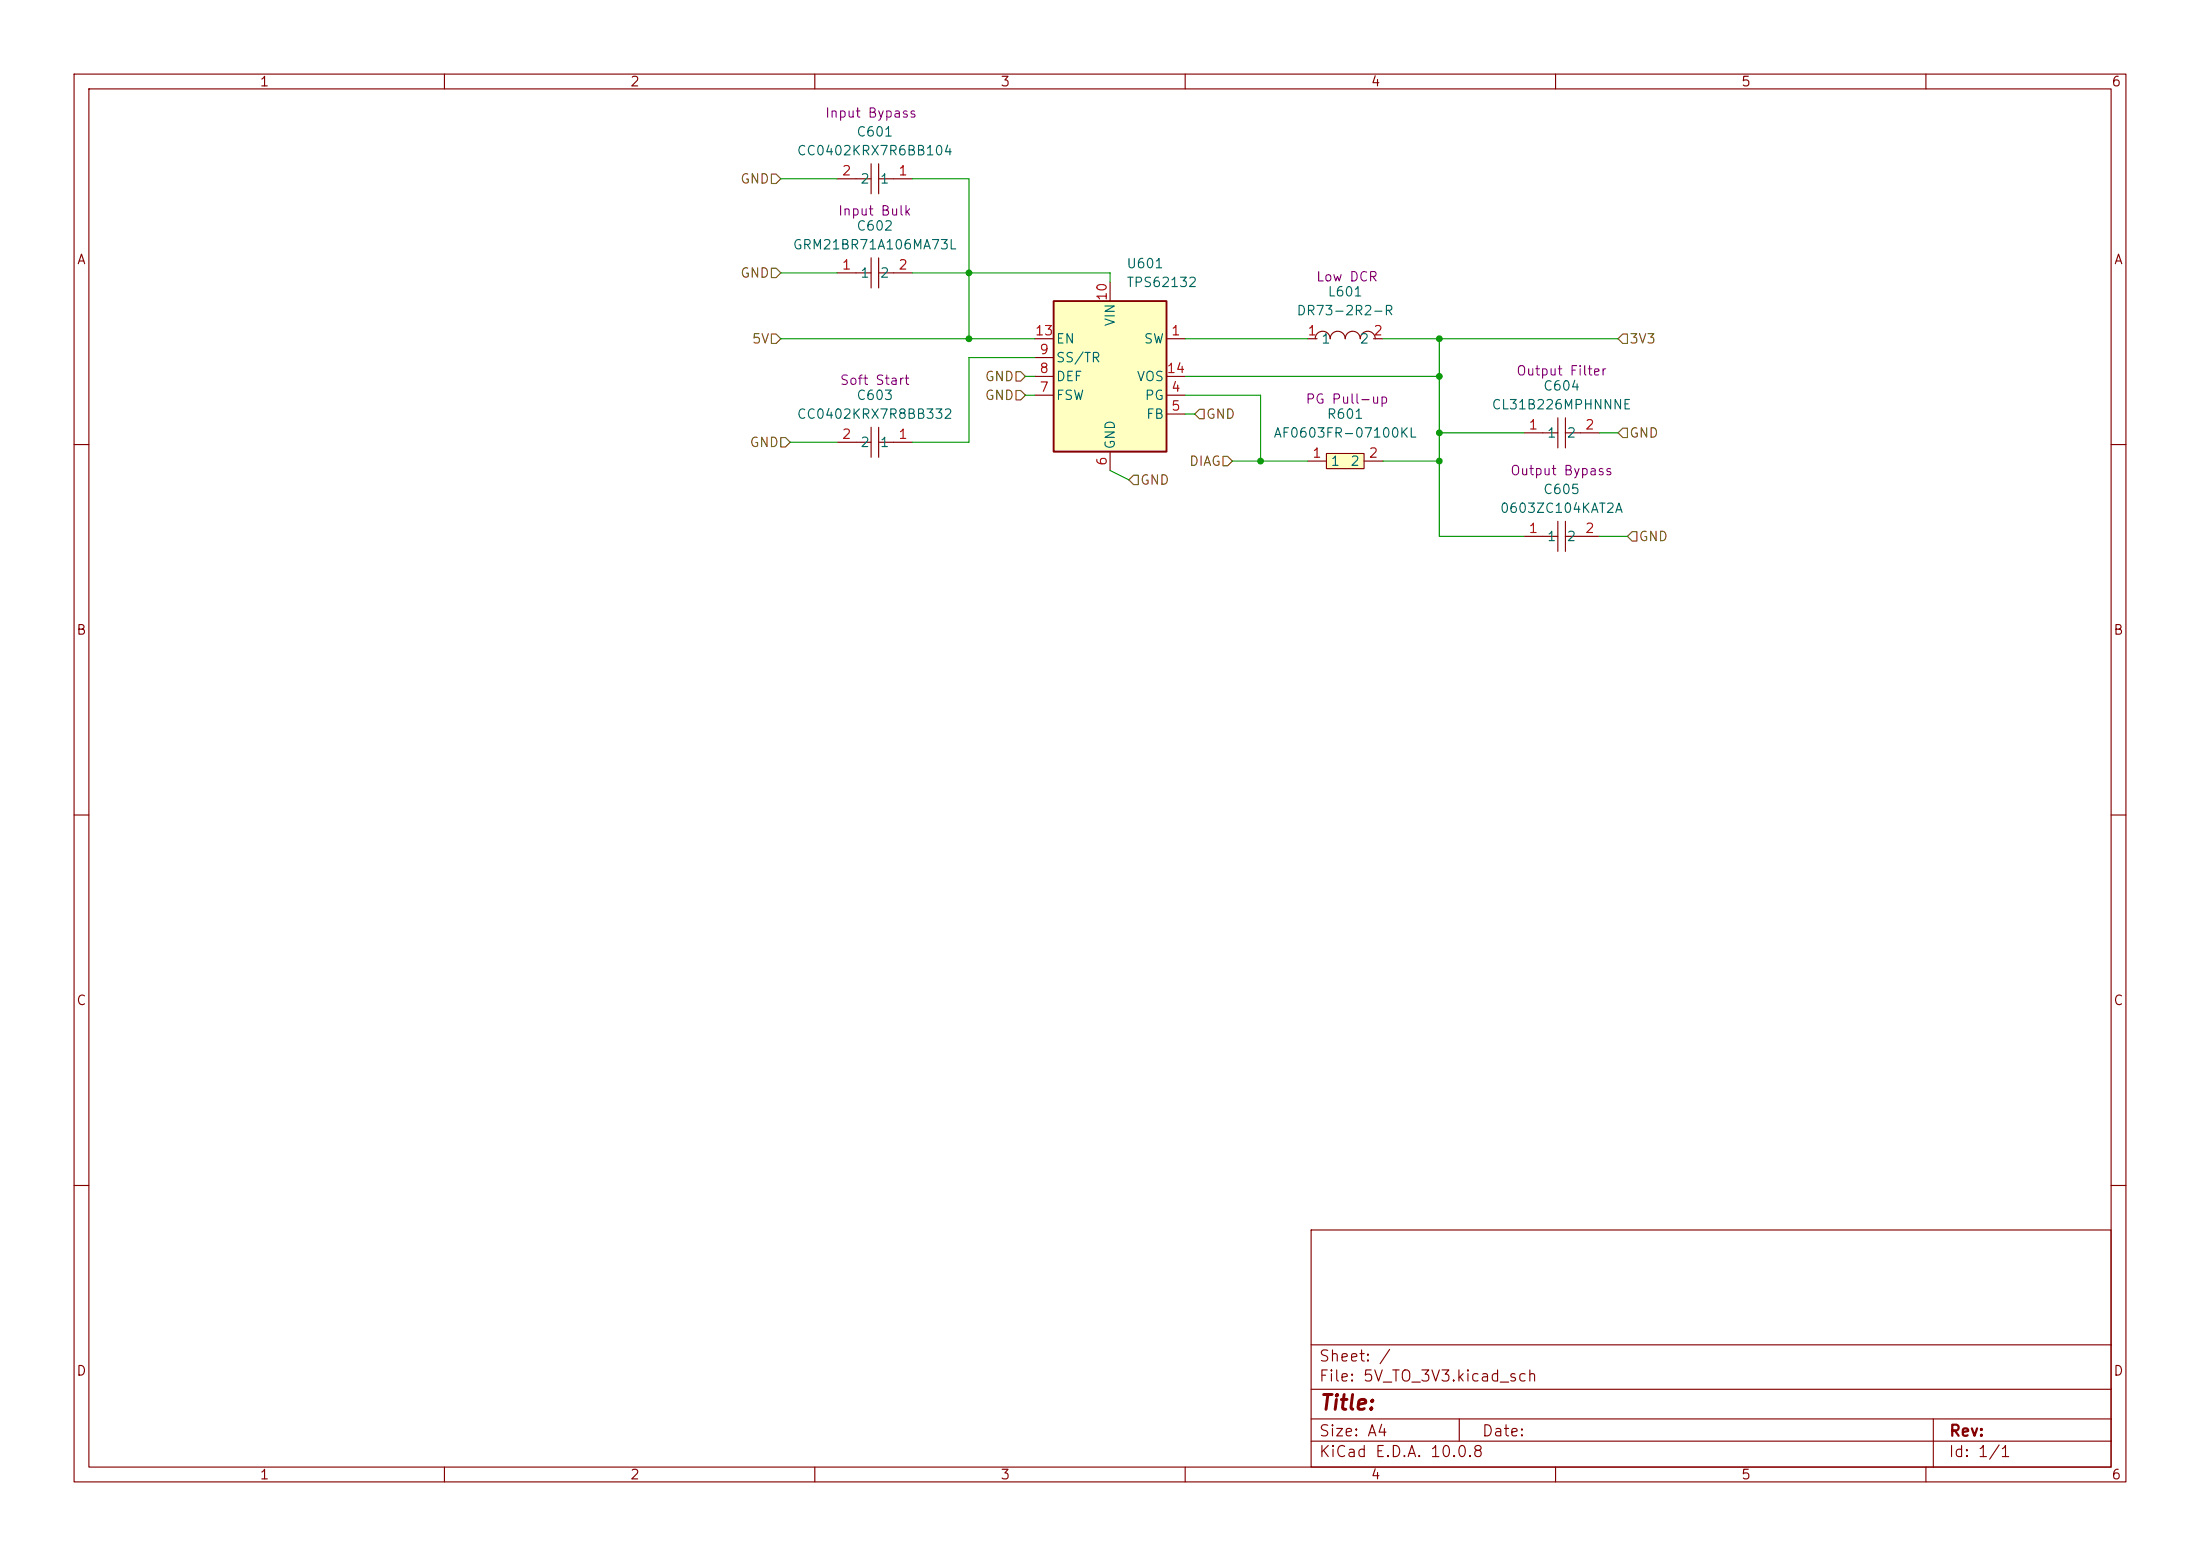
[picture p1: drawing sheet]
(kicad_sch
 (version 20260306)
 (generator "eeschema")
 (generator_version "10.0")
 (paper "A4")
 (lib_symbols
  (symbol "C0805C104K5RACTU:0603ZC104KAT2A" (exclude_from_sim no) (in_bom yes) (on_board yes)
   (in_pos_files yes)
   (duplicate_pin_numbers_are_jumpers no)
   (property "Reference" "C" (at 0 5.08 0) (show_name no) (do_not_autoplace no) (effects (font (size 1.27 1.27))))
   (property "Value" "0603ZC104KAT2A" (at 0 -5.08 0) (show_name no) (do_not_autoplace no) (effects (font (size 1.27 1.27))))
   (property "Footprint" "C0805C104K5RACTU:C0603" (at 0 -7.62 0) (show_name no) (do_not_autoplace no) (hide yes) (effects (font (size 1.27 1.27))))
   (property "Datasheet" "https://lcsc.com/product-detail/presales_AVX-0603ZC104KAT2A_C597251.html" (at 0 -10.16 0) (show_name no) (do_not_autoplace no) (hide yes) (effects (font (size 1.27 1.27))))
   (property "Description" "" (at 0 0 0) (show_name no) (do_not_autoplace no) (hide yes) (effects (font (size 1.27 1.27))))
   (property "Manufacturer" "Kyocera AVX" (at 0 -12.7 0) (show_name no) (do_not_autoplace no) (hide yes) (effects (font (size 1.27 1.27))))
   (property "MPN" "0603ZC104KAT2A" (at 0 -15.24 0) (show_name no) (do_not_autoplace no) (hide yes) (effects (font (size 1.27 1.27))))
   (property "LCSC Part" "C597251" (at 0 -17.78 0) (show_name no) (do_not_autoplace no) (hide yes) (effects (font (size 1.27 1.27))))
   (symbol "0603ZC104KAT2A_0_1"
    (polyline (pts (xy -0.51 0) (xy -2.54 0)) (stroke (width 0) (type default)) (fill (type none)))
    (polyline (pts (xy -0.51 -2.03) (xy -0.51 2.03)) (stroke (width 0) (type default)) (fill (type none)))
    (polyline (pts (xy 0.51 2.03) (xy 0.51 -2.03)) (stroke (width 0) (type default)) (fill (type none)))
    (polyline (pts (xy 2.54 0) (xy 0.51 0)) (stroke (width 0) (type default)) (fill (type none)))
    (pin unspecified line (at -5.08 0 0) (length 2.54) (name "1" (effects (font (size 1.27 1.27)))) (number "1" (effects (font (size 1.27 1.27)))))
    (pin unspecified line (at 5.08 0 180) (length 2.54) (name "2" (effects (font (size 1.27 1.27)))) (number "2" (effects (font (size 1.27 1.27))))))
   (embedded_fonts no))
  (symbol "C0805C104K5RACTU:AF0603FR-07100KL" (exclude_from_sim no) (in_bom yes) (on_board yes)
   (in_pos_files yes)
   (duplicate_pin_numbers_are_jumpers no)
   (property "Reference" "R" (at 0 5.08 0) (show_name no) (do_not_autoplace no) (effects (font (size 1.27 1.27))))
   (property "Value" "AF0603FR-07100KL" (at 0 -5.08 0) (show_name no) (do_not_autoplace no) (effects (font (size 1.27 1.27))))
   (property "Footprint" "C0805C104K5RACTU:R0603" (at 0 -7.62 0) (show_name no) (do_not_autoplace no) (hide yes) (effects (font (size 1.27 1.27))))
   (property "Datasheet" "https://lcsc.com/product-detail/Chip-Resistor-Surface-Mount_100KR-1003-1_C183030.html" (at 0 -10.16 0) (show_name no) (do_not_autoplace no) (hide yes) (effects (font (size 1.27 1.27))))
   (property "Description" "" (at 0 0 0) (show_name no) (do_not_autoplace no) (hide yes) (effects (font (size 1.27 1.27))))
   (property "Manufacturer" "YAGEO(国巨)" (at 0 -12.7 0) (show_name no) (do_not_autoplace no) (hide yes) (effects (font (size 1.27 1.27))))
   (property "MPN" "AF0603FR-07100KL" (at 0 -15.24 0) (show_name no) (do_not_autoplace no) (hide yes) (effects (font (size 1.27 1.27))))
   (property "LCSC Part" "C183030" (at 0 -17.78 0) (show_name no) (do_not_autoplace no) (hide yes) (effects (font (size 1.27 1.27))))
   (symbol "AF0603FR-07100KL_0_1"
    (rectangle (start -2.54 1.02) (end 2.54 -1.02) (stroke (width 0) (type default)) (fill (type background)))
    (pin unspecified line (at -5.08 0 0) (length 2.54) (name "1" (effects (font (size 1.27 1.27)))) (number "1" (effects (font (size 1.27 1.27)))))
    (pin unspecified line (at 5.08 0 180) (length 2.54) (name "2" (effects (font (size 1.27 1.27)))) (number "2" (effects (font (size 1.27 1.27))))))
   (embedded_fonts no))
  (symbol "C0805C104K5RACTU:CC0402KRX7R6BB104" (exclude_from_sim no) (in_bom yes) (on_board yes)
   (in_pos_files yes)
   (duplicate_pin_numbers_are_jumpers no)
   (property "Reference" "C" (at 0 10.16 0) (show_name no) (do_not_autoplace no) (effects (font (size 1.27 1.27))))
   (property "Value" "CC0402KRX7R6BB104" (at 0 -10.16 0) (show_name no) (do_not_autoplace no) (effects (font (size 1.27 1.27))))
   (property "Footprint" "C0805C104K5RACTU:C0402" (at 0 -12.7 0) (show_name no) (do_not_autoplace no) (hide yes) (effects (font (size 1.27 1.27))))
   (property "Datasheet" "https://lcsc.com/product-detail/Others_YAGEO-CC0402KRX7R6BB104_C309458.html" (at 0 -15.24 0) (show_name no) (do_not_autoplace no) (hide yes) (effects (font (size 1.27 1.27))))
   (property "Description" "" (at 0 0 0) (show_name no) (do_not_autoplace no) (hide yes) (effects (font (size 1.27 1.27))))
   (property "Manufacturer" "YAGEO(国巨)" (at 0 -17.78 0) (show_name no) (do_not_autoplace no) (hide yes) (effects (font (size 1.27 1.27))))
   (property "MPN" "CC0402KRX7R6BB104" (at 0 -20.32 0) (show_name no) (do_not_autoplace no) (hide yes) (effects (font (size 1.27 1.27))))
   (property "LCSC Part" "C309458" (at 0 -22.86 0) (show_name no) (do_not_autoplace no) (hide yes) (effects (font (size 1.27 1.27))))
   (symbol "CC0402KRX7R6BB104_0_1"
    (polyline (pts (xy -2.03 0.51) (xy 2.03 0.51)) (stroke (width 0) (type default)) (fill (type none)))
    (polyline (pts (xy 0 2.54) (xy 0 0.51)) (stroke (width 0) (type default)) (fill (type none)))
    (polyline (pts (xy 0 -0.51) (xy 0 -2.54)) (stroke (width 0) (type default)) (fill (type none)))
    (polyline (pts (xy 2.03 -0.51) (xy -2.03 -0.51)) (stroke (width 0) (type default)) (fill (type none)))
    (pin unspecified line (at 0 -5.08 90) (length 2.54) (name "1" (effects (font (size 1.27 1.27)))) (number "1" (effects (font (size 1.27 1.27)))))
    (pin unspecified line (at 0 5.08 270) (length 2.54) (name "2" (effects (font (size 1.27 1.27)))) (number "2" (effects (font (size 1.27 1.27))))))
   (embedded_fonts no))
  (symbol "C0805C104K5RACTU:CC0402KRX7R8BB332" (exclude_from_sim no) (in_bom yes) (on_board yes)
   (in_pos_files yes)
   (duplicate_pin_numbers_are_jumpers no)
   (property "Reference" "C" (at 0 10.16 0) (show_name no) (do_not_autoplace no) (effects (font (size 1.27 1.27))))
   (property "Value" "CC0402KRX7R8BB332" (at 0 -10.16 0) (show_name no) (do_not_autoplace no) (effects (font (size 1.27 1.27))))
   (property "Footprint" "C0805C104K5RACTU:C0402" (at 0 -12.7 0) (show_name no) (do_not_autoplace no) (hide yes) (effects (font (size 1.27 1.27))))
   (property "Datasheet" "https://lcsc.com/product-detail/Others_YAGEO-CC0402KRX7R8BB332_C272874.html" (at 0 -15.24 0) (show_name no) (do_not_autoplace no) (hide yes) (effects (font (size 1.27 1.27))))
   (property "Description" "贴片电容/3.3nF(332) ±10% 25V" (at 0 0 0) (show_name no) (do_not_autoplace no) (hide yes) (effects (font (size 1.27 1.27))))
   (property "Manufacturer" "YAGEO(国巨)" (at 0 -17.78 0) (show_name no) (do_not_autoplace no) (hide yes) (effects (font (size 1.27 1.27))))
   (property "MPN" "CC0402KRX7R8BB332" (at 0 -20.32 0) (show_name no) (do_not_autoplace no) (hide yes) (effects (font (size 1.27 1.27))))
   (property "LCSC Part" "C272874" (at 0 -22.86 0) (show_name no) (do_not_autoplace no) (hide yes) (effects (font (size 1.27 1.27))))
   (symbol "CC0402KRX7R8BB332_0_1"
    (polyline (pts (xy -2.03 0.51) (xy 2.03 0.51)) (stroke (width 0) (type default)) (fill (type none)))
    (polyline (pts (xy 0 2.54) (xy 0 0.51)) (stroke (width 0) (type default)) (fill (type none)))
    (polyline (pts (xy 0 -0.51) (xy 0 -2.54)) (stroke (width 0) (type default)) (fill (type none)))
    (polyline (pts (xy 2.03 -0.51) (xy -2.03 -0.51)) (stroke (width 0) (type default)) (fill (type none)))
    (pin unspecified line (at 0 -5.08 90) (length 2.54) (name "1" (effects (font (size 1.27 1.27)))) (number "1" (effects (font (size 1.27 1.27)))))
    (pin unspecified line (at 0 5.08 270) (length 2.54) (name "2" (effects (font (size 1.27 1.27)))) (number "2" (effects (font (size 1.27 1.27))))))
   (embedded_fonts no))
  (symbol "C0805C104K5RACTU:CL31B226MPHNNNE" (exclude_from_sim no) (in_bom yes) (on_board yes)
   (in_pos_files yes)
   (duplicate_pin_numbers_are_jumpers no)
   (property "Reference" "C" (at 0 5.08 0) (show_name no) (do_not_autoplace no) (effects (font (size 1.27 1.27))))
   (property "Value" "CL31B226MPHNNNE" (at 0 -5.08 0) (show_name no) (do_not_autoplace no) (effects (font (size 1.27 1.27))))
   (property "Footprint" "C0805C104K5RACTU:C1206" (at 0 -7.62 0) (show_name no) (do_not_autoplace no) (hide yes) (effects (font (size 1.27 1.27))))
   (property "Datasheet" "https://www.lcsc.com/datasheet/C6142744.pdf" (at 0 -10.16 0) (show_name no) (do_not_autoplace no) (hide yes) (effects (font (size 1.27 1.27))))
   (property "Description" "" (at 0 0 0) (show_name no) (do_not_autoplace no) (hide yes) (effects (font (size 1.27 1.27))))
   (property "Manufacturer" "SAMSUNG(三星)" (at 0 -12.7 0) (show_name no) (do_not_autoplace no) (hide yes) (effects (font (size 1.27 1.27))))
   (property "MPN" "CL31B226MPHNNNE" (at 0 -15.24 0) (show_name no) (do_not_autoplace no) (hide yes) (effects (font (size 1.27 1.27))))
   (property "LCSC Part" "C6142744" (at 0 -17.78 0) (show_name no) (do_not_autoplace no) (hide yes) (effects (font (size 1.27 1.27))))
   (symbol "CL31B226MPHNNNE_0_1"
    (polyline (pts (xy -0.51 0) (xy -2.54 0)) (stroke (width 0) (type default)) (fill (type none)))
    (polyline (pts (xy -0.51 -2.03) (xy -0.51 2.03)) (stroke (width 0) (type default)) (fill (type none)))
    (polyline (pts (xy 0.51 2.03) (xy 0.51 -2.03)) (stroke (width 0) (type default)) (fill (type none)))
    (polyline (pts (xy 2.54 0) (xy 0.51 0)) (stroke (width 0) (type default)) (fill (type none)))
    (pin unspecified line (at -5.08 0 0) (length 2.54) (name "1" (effects (font (size 1.27 1.27)))) (number "1" (effects (font (size 1.27 1.27)))))
    (pin unspecified line (at 5.08 0 180) (length 2.54) (name "2" (effects (font (size 1.27 1.27)))) (number "2" (effects (font (size 1.27 1.27))))))
   (embedded_fonts no))
  (symbol "C0805C104K5RACTU:DR73-2R2-R" (exclude_from_sim no) (in_bom yes) (on_board yes)
   (in_pos_files yes)
   (duplicate_pin_numbers_are_jumpers no)
   (property "Reference" "L" (at 0 5.08 0) (show_name no) (do_not_autoplace no) (effects (font (size 1.27 1.27))))
   (property "Value" "DR73-2R2-R" (at 0 -5.08 0) (show_name no) (do_not_autoplace no) (effects (font (size 1.27 1.27))))
   (property "Footprint" "C0805C104K5RACTU:IND-SMD_L7.6-W7.6_P1167" (at 0 -7.62 0) (show_name no) (do_not_autoplace no) (hide yes) (effects (font (size 1.27 1.27))))
   (property "Datasheet" "https://www.lcsc.com/datasheet/C2453001.pdf" (at 0 -10.16 0) (show_name no) (do_not_autoplace no) (hide yes) (effects (font (size 1.27 1.27))))
   (property "Description" "" (at 0 0 0) (show_name no) (do_not_autoplace no) (hide yes) (effects (font (size 1.27 1.27))))
   (property "Manufacturer" "EATON(伊顿)" (at 0 -12.7 0) (show_name no) (do_not_autoplace no) (hide yes) (effects (font (size 1.27 1.27))))
   (property "MPN" "DR73-2R2-R" (at 0 -15.24 0) (show_name no) (do_not_autoplace no) (hide yes) (effects (font (size 1.27 1.27))))
   (property "LCSC Part" "C2453001" (at 0 -17.78 0) (show_name no) (do_not_autoplace no) (hide yes) (effects (font (size 1.27 1.27))))
   (symbol "DR73-2R2-R_0_1"
    (arc (start -4.06 0.01) (mid -3.035 1.0102) (end -2.03 -0.01) (stroke (width 0) (type default)) (fill (type none)))
    (arc (start -2.03 0.01) (mid -1.005 1.0102) (end 0 -0.01) (stroke (width 0) (type default)) (fill (type none)))
    (arc (start 0 0.01) (mid 1.0249 1.0101) (end 2.03 -0.01) (stroke (width 0) (type default)) (fill (type none)))
    (arc (start 2.03 0.01) (mid 3.0549 1.0101) (end 4.06 -0.01) (stroke (width 0) (type default)) (fill (type none)))
    (pin unspecified line (at -5.08 0 0) (length 1.27) (name "1" (effects (font (size 1.27 1.27)))) (number "1" (effects (font (size 1.27 1.27)))))
    (pin unspecified line (at 5.08 0 180) (length 1.27) (name "2" (effects (font (size 1.27 1.27)))) (number "2" (effects (font (size 1.27 1.27))))))
   (embedded_fonts no))
  (symbol "C0805C104K5RACTU:GRM21BR71A106MA73L" (exclude_from_sim no) (in_bom yes) (on_board yes)
   (in_pos_files yes)
   (duplicate_pin_numbers_are_jumpers no)
   (property "Reference" "C" (at 0 5.08 0) (show_name no) (do_not_autoplace no) (effects (font (size 1.27 1.27))))
   (property "Value" "GRM21BR71A106MA73L" (at 0 -5.08 0) (show_name no) (do_not_autoplace no) (effects (font (size 1.27 1.27))))
   (property "Footprint" "C0805C104K5RACTU:C0805" (at 0 -7.62 0) (show_name no) (do_not_autoplace no) (hide yes) (effects (font (size 1.27 1.27))))
   (property "Datasheet" "https://www.lcsc.com/datasheet/C710992.pdf" (at 0 -10.16 0) (show_name no) (do_not_autoplace no) (hide yes) (effects (font (size 1.27 1.27))))
   (property "Description" "" (at 0 0 0) (show_name no) (do_not_autoplace no) (hide yes) (effects (font (size 1.27 1.27))))
   (property "Manufacturer" "muRata(村田)" (at 0 -12.7 0) (show_name no) (do_not_autoplace no) (hide yes) (effects (font (size 1.27 1.27))))
   (property "MPN" "GRM21BR71A106MA73L" (at 0 -15.24 0) (show_name no) (do_not_autoplace no) (hide yes) (effects (font (size 1.27 1.27))))
   (property "LCSC Part" "C710992" (at 0 -17.78 0) (show_name no) (do_not_autoplace no) (hide yes) (effects (font (size 1.27 1.27))))
   (symbol "GRM21BR71A106MA73L_0_1"
    (polyline (pts (xy -0.51 0) (xy -2.54 0)) (stroke (width 0) (type default)) (fill (type none)))
    (polyline (pts (xy -0.51 -2.03) (xy -0.51 2.03)) (stroke (width 0) (type default)) (fill (type none)))
    (polyline (pts (xy 0.51 2.03) (xy 0.51 -2.03)) (stroke (width 0) (type default)) (fill (type none)))
    (polyline (pts (xy 2.54 0) (xy 0.51 0)) (stroke (width 0) (type default)) (fill (type none)))
    (pin unspecified line (at -5.08 0 0) (length 2.54) (name "1" (effects (font (size 1.27 1.27)))) (number "1" (effects (font (size 1.27 1.27)))))
    (pin unspecified line (at 5.08 0 180) (length 2.54) (name "2" (effects (font (size 1.27 1.27)))) (number "2" (effects (font (size 1.27 1.27))))))
   (embedded_fonts no))
  (symbol "Regulator_Switching:TPS62132"
   (pin_names
    (offset 0.254)) (exclude_from_sim no) (in_bom yes) (on_board yes)
   (in_pos_files yes)
   (duplicate_pin_numbers_are_jumpers no)
   (property "Reference" "U" (at 3.81 13.97 0) (show_name no) (do_not_autoplace no) (effects (font (size 1.27 1.27)) (justify left)))
   (property "Value" "TPS62132" (at 3.81 11.43 0) (show_name no) (do_not_autoplace no) (effects (font (size 1.27 1.27)) (justify left)))
   (property "Footprint" "Package_DFN_QFN:VQFN-16-1EP_3x3mm_P0.5mm_EP1.68x1.68mm_ThermalVias" (at 3.81 -11.43 0) (show_name no) (do_not_autoplace no) (hide yes) (effects (font (size 1.27 1.27)) (justify left)))
   (property "Datasheet" "http://www.ti.com/lit/ds/symlink/tps62130.pdf" (at 0 0 0) (show_name no) (do_not_autoplace no) (hide yes) (effects (font (size 1.27 1.27))))
   (property "Description" "3A Step-Down Converter with DCS-Control, Fixed 3.3V Output Voltage, 3-17V Input Voltage, QFN-16" (at 0 0 0) (show_name no) (do_not_autoplace no) (hide yes) (effects (font (size 1.27 1.27))))
   (symbol "TPS62132_0_1"
    (rectangle (start -7.62 10.16) (end 7.62 -10.16) (stroke (width 0.254) (type default)) (fill (type background))))
   (symbol "TPS62132_1_1"
    (pin output line (at 10.16 5.08 180) (length 2.54) (name "SW" (effects (font (size 1.27 1.27)))) (number "1" (effects (font (size 1.27 1.27)))))
    (pin passive line (at 10.16 5.08 180) (length 2.54) (hide yes) (name "SW" (effects (font (size 1.27 1.27)))) (number "2" (effects (font (size 1.27 1.27)))))
    (pin passive line (at 10.16 5.08 180) (length 2.54) (hide yes) (name "SW" (effects (font (size 1.27 1.27)))) (number "3" (effects (font (size 1.27 1.27)))))
    (pin open_collector line (at 10.16 -2.54 180) (length 2.54) (name "PG" (effects (font (size 1.27 1.27)))) (number "4" (effects (font (size 1.27 1.27)))))
    (pin input line (at 10.16 -5.08 180) (length 2.54) (name "FB" (effects (font (size 1.27 1.27)))) (number "5" (effects (font (size 1.27 1.27)))))
    (pin power_in line (at 0 -12.7 90) (length 2.54) (name "GND" (effects (font (size 1.27 1.27)))) (number "6" (effects (font (size 1.27 1.27)))))
    (pin input line (at -10.16 -2.54 0) (length 2.54) (name "FSW" (effects (font (size 1.27 1.27)))) (number "7" (effects (font (size 1.27 1.27)))))
    (pin input line (at -10.16 0 0) (length 2.54) (name "DEF" (effects (font (size 1.27 1.27)))) (number "8" (effects (font (size 1.27 1.27)))))
    (pin input line (at -10.16 2.54 0) (length 2.54) (name "SS/TR" (effects (font (size 1.27 1.27)))) (number "9" (effects (font (size 1.27 1.27)))))
    (pin power_in line (at 0 12.7 270) (length 2.54) (name "VIN" (effects (font (size 1.27 1.27)))) (number "10" (effects (font (size 1.27 1.27)))))
    (pin passive line (at 0 12.7 270) (length 2.54) (hide yes) (name "VIN" (effects (font (size 1.27 1.27)))) (number "11" (effects (font (size 1.27 1.27)))))
    (pin passive line (at 0 12.7 270) (length 2.54) (hide yes) (name "VIN" (effects (font (size 1.27 1.27)))) (number "12" (effects (font (size 1.27 1.27)))))
    (pin input line (at -10.16 5.08 0) (length 2.54) (name "EN" (effects (font (size 1.27 1.27)))) (number "13" (effects (font (size 1.27 1.27)))))
    (pin input line (at 10.16 0 180) (length 2.54) (name "VOS" (effects (font (size 1.27 1.27)))) (number "14" (effects (font (size 1.27 1.27)))))
    (pin passive line (at 0 -12.7 90) (length 2.54) (hide yes) (name "GND" (effects (font (size 1.27 1.27)))) (number "15" (effects (font (size 1.27 1.27)))))
    (pin passive line (at 0 -12.7 90) (length 2.54) (hide yes) (name "GND" (effects (font (size 1.27 1.27)))) (number "16" (effects (font (size 1.27 1.27)))))
    (pin passive line (at 0 -12.7 90) (length 2.54) (hide yes) (name "GND" (effects (font (size 1.27 1.27)))) (number "17" (effects (font (size 1.27 1.27))))))
   (embedded_fonts no)))
 (junction
  (at 194.31 58.42)
  (diameter 0)
  (color 0 0 0 0))
 (junction
  (at 130.81 36.83)
  (diameter 0)
  (color 0 0 0 0))
 (junction
  (at 194.31 45.72)
  (diameter 0)
  (color 0 0 0 0))
 (junction
  (at 194.31 62.23)
  (diameter 0)
  (color 0 0 0 0))
 (junction
  (at 170.18 62.23)
  (diameter 0)
  (color 0 0 0 0))
 (junction
  (at 194.31 50.8)
  (diameter 0)
  (color 0 0 0 0))
 (junction
  (at 130.81 45.72)
  (diameter 0)
  (color 0 0 0 0))
 (wire
  (pts (xy 176.53 62.23) (xy 170.18 62.23))
  (stroke (width 0) (type default)))
 (wire
  (pts (xy 105.41 45.72) (xy 130.81 45.72))
  (stroke (width 0) (type default)))
 (wire
  (pts (xy 106.68 59.69) (xy 113.03 59.69))
  (stroke (width 0) (type default)))
 (wire
  (pts (xy 186.69 45.72) (xy 194.31 45.72))
  (stroke (width 0) (type default)))
 (wire
  (pts (xy 186.69 62.23) (xy 194.31 62.23))
  (stroke (width 0) (type default)))
 (wire
  (pts (xy 123.19 24.13) (xy 130.81 24.13))
  (stroke (width 0) (type default)))
 (wire
  (pts (xy 194.31 45.72) (xy 194.31 50.8))
  (stroke (width 0) (type default)))
 (wire
  (pts (xy 130.81 36.83) (xy 130.81 45.72))
  (stroke (width 0) (type default)))
 (wire
  (pts (xy 149.86 38.1) (xy 149.86 36.83))
  (stroke (width 0) (type default)))
 (wire
  (pts (xy 205.74 72.39) (xy 194.31 72.39))
  (stroke (width 0) (type default)))
 (wire
  (pts (xy 160.02 50.8) (xy 194.31 50.8))
  (stroke (width 0) (type default)))
 (wire
  (pts (xy 105.41 36.83) (xy 113.03 36.83))
  (stroke (width 0) (type default)))
 (wire
  (pts (xy 138.43 53.34) (xy 139.7 53.34))
  (stroke (width 0) (type default)))
 (wire
  (pts (xy 194.31 72.39) (xy 194.31 62.23))
  (stroke (width 0) (type default)))
 (wire
  (pts (xy 130.81 45.72) (xy 139.7 45.72))
  (stroke (width 0) (type default)))
 (wire
  (pts (xy 161.29 55.88) (xy 160.02 55.88))
  (stroke (width 0) (type default)))
 (wire
  (pts (xy 160.02 53.34) (xy 170.18 53.34))
  (stroke (width 0) (type default)))
 (wire
  (pts (xy 194.31 58.42) (xy 194.31 62.23))
  (stroke (width 0) (type default)))
 (wire
  (pts (xy 166.37 62.23) (xy 170.18 62.23))
  (stroke (width 0) (type default)))
 (wire
  (pts (xy 123.19 36.83) (xy 130.81 36.83))
  (stroke (width 0) (type default)))
 (wire
  (pts (xy 194.31 50.8) (xy 194.31 58.42))
  (stroke (width 0) (type default)))
 (wire
  (pts (xy 123.19 59.69) (xy 130.81 59.69))
  (stroke (width 0) (type default)))
 (wire
  (pts (xy 130.81 24.13) (xy 130.81 36.83))
  (stroke (width 0) (type default)))
 (wire
  (pts (xy 160.02 45.72) (xy 176.53 45.72))
  (stroke (width 0) (type default)))
 (wire
  (pts (xy 130.81 48.26) (xy 139.7 48.26))
  (stroke (width 0) (type default)))
 (wire
  (pts (xy 138.43 50.8) (xy 139.7 50.8))
  (stroke (width 0) (type default)))
 (wire
  (pts (xy 130.81 48.26) (xy 130.81 59.69))
  (stroke (width 0) (type default)))
 (wire
  (pts (xy 194.31 45.72) (xy 218.44 45.72))
  (stroke (width 0) (type default)))
 (wire
  (pts (xy 194.31 58.42) (xy 205.74 58.42))
  (stroke (width 0) (type default)))
 (wire
  (pts (xy 149.86 36.83) (xy 130.81 36.83))
  (stroke (width 0) (type default)))
 (wire
  (pts (xy 215.9 72.39) (xy 219.71 72.39))
  (stroke (width 0) (type default)))
 (wire
  (pts (xy 170.18 62.23) (xy 170.18 53.34))
  (stroke (width 0) (type default)))
 (wire
  (pts (xy 215.9 58.42) (xy 218.44 58.42))
  (stroke (width 0) (type default)))
 (wire
  (pts (xy 152.4 64.77) (xy 149.86 63.5))
  (stroke (width 0) (type default)))
 (wire
  (pts (xy 105.41 24.13) (xy 113.03 24.13))
  (stroke (width 0) (type default)))
 (hierarchical_label "GND"
  (shape input)
  (at 105.41 36.83 180)
  (effects (font (size 1.27 1.27)) (justify right)))
 (hierarchical_label "5V"
  (shape input)
  (at 105.41 45.72 180)
  (effects (font (size 1.27 1.27)) (justify right)))
 (hierarchical_label "GND"
  (shape input)
  (at 138.43 53.34 180)
  (effects (font (size 1.27 1.27)) (justify right)))
 (hierarchical_label "GND"
  (shape input)
  (at 138.43 50.8 180)
  (effects (font (size 1.27 1.27)) (justify right)))
 (hierarchical_label "GND"
  (shape input)
  (at 219.71 72.39 0)
  (effects (font (size 1.27 1.27)) (justify left)))
 (hierarchical_label "GND"
  (shape input)
  (at 161.29 55.88 0)
  (effects (font (size 1.27 1.27)) (justify left)))
 (hierarchical_label "GND"
  (shape input)
  (at 152.4 64.77 0)
  (effects (font (size 1.27 1.27)) (justify left)))
 (hierarchical_label "GND"
  (shape input)
  (at 218.44 58.42 0)
  (effects (font (size 1.27 1.27)) (justify left)))
 (hierarchical_label "GND"
  (shape input)
  (at 105.41 24.13 180)
  (effects (font (size 1.27 1.27)) (justify right)))
 (hierarchical_label "DIAG"
  (shape input)
  (at 166.37 62.23 180)
  (effects (font (size 1.27 1.27)) (justify right)))
 (hierarchical_label "GND"
  (shape input)
  (at 106.68 59.69 180)
  (effects (font (size 1.27 1.27)) (justify right)))
 (hierarchical_label "3V3"
  (shape input)
  (at 218.44 45.72 0)
  (effects (font (size 1.27 1.27)) (justify left)))
 (symbol
  (lib_id "C0805C104K5RACTU:CC0402KRX7R6BB104")
  (at 118.11 24.13 90)
  (unit 1)
  (body_style 1)
  (exclude_from_sim no)
  (in_bom yes)
  (on_board yes)
  (in_pos_files yes)
  (dnp no)
  (property "Reference" "C601" (at 118.11 17.78 90) (show_name no) (do_not_autoplace no) (effects (font (size 1.27 1.27))))
  (property "Value" "CC0402KRX7R6BB104" (at 118.11 20.32 90) (show_name no) (do_not_autoplace no) (effects (font (size 1.27 1.27))))
  (property "Footprint" "C0805C104K5RACTU:C0402" (at 130.81 24.13 0) (hide yes) (show_name no) (do_not_autoplace no) (effects (font (size 1.27 1.27))))
  (property "Datasheet" "https://lcsc.com/product-detail/Others_YAGEO-CC0402KRX7R6BB104_C309458.html" (at 133.35 24.13 0) (hide yes) (show_name no) (do_not_autoplace no) (effects (font (size 1.27 1.27))))
  (property "Description" "" (at 118.11 24.13 0) (hide yes) (show_name no) (do_not_autoplace no) (effects (font (size 1.27 1.27))))
  (property "Manufacturer" "YAGEO(国巨)" (at 135.89 24.13 0) (hide yes) (show_name no) (do_not_autoplace no) (effects (font (size 1.27 1.27))))
  (property "MPN" "CC0402KRX7R6BB104" (at 138.43 24.13 0) (hide yes) (show_name no) (do_not_autoplace no) (effects (font (size 1.27 1.27))))
  (property "LCSC Part" "C309458" (at 140.97 24.13 0) (hide yes) (show_name no) (do_not_autoplace no) (effects (font (size 1.27 1.27))))
  (property "label" "Input Bypass" (at 117.602 15.24 90) (show_name no) (do_not_autoplace no) (effects (font (size 1.27 1.27))))
  (property "Field9" "" (at 118.11 24.13 90) (hide yes) (show_name no) (do_not_autoplace no) (effects (font (size 1.27 1.27))))
  (property "Field10" "" (at 118.11 24.13 90) (hide yes) (show_name no) (do_not_autoplace no) (effects (font (size 1.27 1.27))))
  (pin "1")
  (pin "2"))
 (symbol
  (lib_id "C0805C104K5RACTU:GRM21BR71A106MA73L")
  (at 118.11 36.83 0)
  (unit 1)
  (body_style 1)
  (exclude_from_sim no)
  (in_bom yes)
  (on_board yes)
  (in_pos_files yes)
  (dnp no)
  (property "Reference" "C602" (at 118.11 30.48 0) (show_name no) (do_not_autoplace no) (effects (font (size 1.27 1.27))))
  (property "Value" "GRM21BR71A106MA73L" (at 118.11 33.02 0) (show_name no) (do_not_autoplace no) (effects (font (size 1.27 1.27))))
  (property "Footprint" "C0805C104K5RACTU:C0805" (at 118.11 44.45 0) (hide yes) (show_name no) (do_not_autoplace no) (effects (font (size 1.27 1.27))))
  (property "Datasheet" "https://www.lcsc.com/datasheet/C710992.pdf" (at 118.11 46.99 0) (hide yes) (show_name no) (do_not_autoplace no) (effects (font (size 1.27 1.27))))
  (property "Description" "" (at 118.11 36.83 0) (hide yes) (show_name no) (do_not_autoplace no) (effects (font (size 1.27 1.27))))
  (property "Manufacturer" "muRata(村田)" (at 118.11 49.53 0) (hide yes) (show_name no) (do_not_autoplace no) (effects (font (size 1.27 1.27))))
  (property "MPN" "GRM21BR71A106MA73L" (at 118.11 52.07 0) (hide yes) (show_name no) (do_not_autoplace no) (effects (font (size 1.27 1.27))))
  (property "LCSC Part" "C710992" (at 118.11 54.61 0) (hide yes) (show_name no) (do_not_autoplace no) (effects (font (size 1.27 1.27))))
  (property "label" "Input Bulk" (at 118.11 28.448 0) (show_name no) (do_not_autoplace no) (effects (font (size 1.27 1.27))))
  (pin "1")
  (pin "2"))
 (symbol
  (lib_id "Regulator_Switching:TPS62132")
  (at 149.86 50.8 0)
  (unit 1)
  (body_style 1)
  (exclude_from_sim no)
  (in_bom yes)
  (on_board yes)
  (in_pos_files yes)
  (dnp no)
  (fields_autoplaced yes)
  (property "Reference" "U601" (at 152.0033 35.56 0) (show_name no) (do_not_autoplace no) (effects (font (size 1.27 1.27)) (justify left)))
  (property "Value" "TPS62132" (at 152.0033 38.1 0) (show_name no) (do_not_autoplace no) (effects (font (size 1.27 1.27)) (justify left)))
  (property "Footprint" "Package_DFN_QFN:VQFN-16-1EP_3x3mm_P0.5mm_EP1.68x1.68mm_ThermalVias" (at 153.67 62.23 0) (hide yes) (show_name no) (do_not_autoplace no) (effects (font (size 1.27 1.27)) (justify left)))
  (property "Datasheet" "http://www.ti.com/lit/ds/symlink/tps62130.pdf" (at 149.86 50.8 0) (hide yes) (show_name no) (do_not_autoplace no) (effects (font (size 1.27 1.27))))
  (property "Description" "3A Step-Down Converter with DCS-Control, Fixed 3.3V Output Voltage, 3-17V Input Voltage, QFN-16" (at 149.86 50.8 0) (hide yes) (show_name no) (do_not_autoplace no) (effects (font (size 1.27 1.27))))
  (pin "16")
  (pin "12")
  (pin "13")
  (pin "1")
  (pin "2")
  (pin "5")
  (pin "4")
  (pin "17")
  (pin "7")
  (pin "10")
  (pin "11")
  (pin "6")
  (pin "14")
  (pin "3")
  (pin "9")
  (pin "8")
  (pin "15"))
 (symbol
  (lib_id "C0805C104K5RACTU:CC0402KRX7R8BB332")
  (at 118.11 59.69 90)
  (unit 1)
  (body_style 1)
  (exclude_from_sim no)
  (in_bom yes)
  (on_board yes)
  (in_pos_files yes)
  (dnp no)
  (property "Reference" "C603" (at 118.11 53.34 90) (show_name no) (do_not_autoplace no) (effects (font (size 1.27 1.27))))
  (property "Value" "CC0402KRX7R8BB332" (at 118.11 55.88 90) (show_name no) (do_not_autoplace no) (effects (font (size 1.27 1.27))))
  (property "Footprint" "C0805C104K5RACTU:C0402" (at 130.81 59.69 0) (hide yes) (show_name no) (do_not_autoplace no) (effects (font (size 1.27 1.27))))
  (property "Datasheet" "https://lcsc.com/product-detail/Others_YAGEO-CC0402KRX7R8BB332_C272874.html" (at 133.35 59.69 0) (hide yes) (show_name no) (do_not_autoplace no) (effects (font (size 1.27 1.27))))
  (property "Description" "贴片电容/3.3nF(332) ±10% 25V" (at 118.11 59.69 0) (hide yes) (show_name no) (do_not_autoplace no) (effects (font (size 1.27 1.27))))
  (property "Manufacturer" "YAGEO(国巨)" (at 135.89 59.69 0) (hide yes) (show_name no) (do_not_autoplace no) (effects (font (size 1.27 1.27))))
  (property "MPN" "CC0402KRX7R8BB332" (at 138.43 59.69 0) (hide yes) (show_name no) (do_not_autoplace no) (effects (font (size 1.27 1.27))))
  (property "LCSC Part" "C272874" (at 140.97 59.69 0) (hide yes) (show_name no) (do_not_autoplace no) (effects (font (size 1.27 1.27))))
  (property "label" "Soft Start" (at 118.11 51.308 90) (show_name no) (do_not_autoplace no) (effects (font (size 1.27 1.27))))
  (pin "1")
  (pin "2"))
 (symbol
  (lib_id "C0805C104K5RACTU:0603ZC104KAT2A")
  (at 210.82 72.39 0)
  (unit 1)
  (body_style 1)
  (exclude_from_sim no)
  (in_bom yes)
  (on_board yes)
  (in_pos_files yes)
  (dnp no)
  (property "Reference" "C605" (at 210.82 66.04 0) (show_name no) (do_not_autoplace no) (effects (font (size 1.27 1.27))))
  (property "Value" "0603ZC104KAT2A" (at 210.82 68.58 0) (show_name no) (do_not_autoplace no) (effects (font (size 1.27 1.27))))
  (property "Footprint" "C0805C104K5RACTU:C0603" (at 210.82 80.01 0) (hide yes) (show_name no) (do_not_autoplace no) (effects (font (size 1.27 1.27))))
  (property "Datasheet" "https://lcsc.com/product-detail/presales_AVX-0603ZC104KAT2A_C597251.html" (at 210.82 82.55 0) (hide yes) (show_name no) (do_not_autoplace no) (effects (font (size 1.27 1.27))))
  (property "Description" "" (at 210.82 72.39 0) (hide yes) (show_name no) (do_not_autoplace no) (effects (font (size 1.27 1.27))))
  (property "Manufacturer" "Kyocera AVX" (at 210.82 85.09 0) (hide yes) (show_name no) (do_not_autoplace no) (effects (font (size 1.27 1.27))))
  (property "MPN" "0603ZC104KAT2A" (at 210.82 87.63 0) (hide yes) (show_name no) (do_not_autoplace no) (effects (font (size 1.27 1.27))))
  (property "LCSC Part" "C597251" (at 210.82 90.17 0) (hide yes) (show_name no) (do_not_autoplace no) (effects (font (size 1.27 1.27))))
  (property "label" "Output Bypass" (at 210.82 63.5 0) (show_name no) (do_not_autoplace no) (effects (font (size 1.27 1.27))))
  (pin "1")
  (pin "2"))
 (symbol
  (lib_id "C0805C104K5RACTU:AF0603FR-07100KL")
  (at 181.61 62.23 0)
  (unit 1)
  (body_style 1)
  (exclude_from_sim no)
  (in_bom yes)
  (on_board yes)
  (in_pos_files yes)
  (dnp no)
  (property "Reference" "R601" (at 181.61 55.88 0) (show_name no) (do_not_autoplace no) (effects (font (size 1.27 1.27))))
  (property "Value" "AF0603FR-07100KL" (at 181.61 58.42 0) (show_name no) (do_not_autoplace no) (effects (font (size 1.27 1.27))))
  (property "Footprint" "C0805C104K5RACTU:R0603" (at 181.61 69.85 0) (hide yes) (show_name no) (do_not_autoplace no) (effects (font (size 1.27 1.27))))
  (property "Datasheet" "https://lcsc.com/product-detail/Chip-Resistor-Surface-Mount_100KR-1003-1_C183030.html" (at 181.61 72.39 0) (hide yes) (show_name no) (do_not_autoplace no) (effects (font (size 1.27 1.27))))
  (property "Description" "" (at 181.61 62.23 0) (hide yes) (show_name no) (do_not_autoplace no) (effects (font (size 1.27 1.27))))
  (property "Manufacturer" "YAGEO(国巨)" (at 181.61 74.93 0) (hide yes) (show_name no) (do_not_autoplace no) (effects (font (size 1.27 1.27))))
  (property "MPN" "AF0603FR-07100KL" (at 181.61 77.47 0) (hide yes) (show_name no) (do_not_autoplace no) (effects (font (size 1.27 1.27))))
  (property "LCSC Part" "C183030" (at 181.61 80.01 0) (hide yes) (show_name no) (do_not_autoplace no) (effects (font (size 1.27 1.27))))
  (property "label" "PG Pull-up" (at 181.864 53.848 0) (show_name no) (do_not_autoplace no) (effects (font (size 1.27 1.27))))
  (pin "1")
  (pin "2"))
 (symbol
  (lib_id "C0805C104K5RACTU:DR73-2R2-R")
  (at 181.61 45.72 0)
  (unit 1)
  (body_style 1)
  (exclude_from_sim no)
  (in_bom yes)
  (on_board yes)
  (in_pos_files yes)
  (dnp no)
  (property "Reference" "L601" (at 181.61 39.37 0) (show_name no) (do_not_autoplace no) (effects (font (size 1.27 1.27))))
  (property "Value" "DR73-2R2-R" (at 181.61 41.91 0) (show_name no) (do_not_autoplace no) (effects (font (size 1.27 1.27))))
  (property "Footprint" "C0805C104K5RACTU:IND-SMD_L7.6-W7.6_P1167" (at 181.61 53.34 0) (hide yes) (show_name no) (do_not_autoplace no) (effects (font (size 1.27 1.27))))
  (property "Datasheet" "https://www.lcsc.com/datasheet/C2453001.pdf" (at 181.61 55.88 0) (hide yes) (show_name no) (do_not_autoplace no) (effects (font (size 1.27 1.27))))
  (property "Description" "" (at 181.61 45.72 0) (hide yes) (show_name no) (do_not_autoplace no) (effects (font (size 1.27 1.27))))
  (property "Manufacturer" "EATON(伊顿)" (at 181.61 58.42 0) (hide yes) (show_name no) (do_not_autoplace no) (effects (font (size 1.27 1.27))))
  (property "MPN" "DR73-2R2-R" (at 181.61 60.96 0) (hide yes) (show_name no) (do_not_autoplace no) (effects (font (size 1.27 1.27))))
  (property "LCSC Part" "C2453001" (at 181.61 63.5 0) (hide yes) (show_name no) (do_not_autoplace no) (effects (font (size 1.27 1.27))))
  (property "label" "Low DCR" (at 181.864 37.338 0) (show_name no) (do_not_autoplace no) (effects (font (size 1.27 1.27))))
  (pin "2")
  (pin "1"))
 (symbol
  (lib_id "C0805C104K5RACTU:CL31B226MPHNNNE")
  (at 210.82 58.42 0)
  (unit 1)
  (body_style 1)
  (exclude_from_sim no)
  (in_bom yes)
  (on_board yes)
  (in_pos_files yes)
  (dnp no)
  (property "Reference" "C604" (at 210.82 52.07 0) (show_name no) (do_not_autoplace no) (effects (font (size 1.27 1.27))))
  (property "Value" "CL31B226MPHNNNE" (at 210.82 54.61 0) (show_name no) (do_not_autoplace no) (effects (font (size 1.27 1.27))))
  (property "Footprint" "C0805C104K5RACTU:C1206" (at 210.82 66.04 0) (hide yes) (show_name no) (do_not_autoplace no) (effects (font (size 1.27 1.27))))
  (property "Datasheet" "https://www.lcsc.com/datasheet/C6142744.pdf" (at 210.82 68.58 0) (hide yes) (show_name no) (do_not_autoplace no) (effects (font (size 1.27 1.27))))
  (property "Description" "" (at 210.82 58.42 0) (hide yes) (show_name no) (do_not_autoplace no) (effects (font (size 1.27 1.27))))
  (property "Manufacturer" "SAMSUNG(三星)" (at 210.82 71.12 0) (hide yes) (show_name no) (do_not_autoplace no) (effects (font (size 1.27 1.27))))
  (property "MPN" "CL31B226MPHNNNE" (at 210.82 73.66 0) (hide yes) (show_name no) (do_not_autoplace no) (effects (font (size 1.27 1.27))))
  (property "LCSC Part" "C6142744" (at 210.82 76.2 0) (hide yes) (show_name no) (do_not_autoplace no) (effects (font (size 1.27 1.27))))
  (property "label" "Output Filter" (at 210.82 50.038 0) (show_name no) (do_not_autoplace no) (effects (font (size 1.27 1.27))))
  (pin "1")
  (pin "2"))
 (group ""
  (members "00494275-4359-447b-9634-69e7dd80363c" "02152798-0c30-435b-a2c9-100a0c9a7acb"
   "035ebd45-5e41-4e1e-a1c3-e2ad1479c34a" "052eef81-55d6-4d36-947f-86bfc734057e"
   "08da326c-0e47-4b0b-b3cd-6160fb3f92ba" "0ad87fe5-2176-447b-92aa-b9e2a44dd9e9"
   "126991ee-8bdd-41fa-b22e-2c58f46a6c42" "182b48a3-e2c6-4502-940d-9c6614fdfd18"
   "1db398c1-d6a7-45f8-b0de-be12ab16b672" "224c9d53-d6aa-4bb2-82d7-0ffddbc837cb"
   "23a71b1f-852a-4085-8e26-ea974ca90fa0" "25ebd5e2-d3aa-4ed7-916a-f2884fd44265"
   "28f6e0a8-0606-45db-88c0-5fca6ec5b1a9" "3359c7a2-aae3-48f6-9c8d-6dc6ac6bd512"
   "36333bf8-d65f-49f5-ae64-e00eb62e6960" "3a80697c-c9c1-4e3c-913c-82ba87e1e123"
   "3c56edd1-a8ee-4f9c-84b6-977a1bf40f82" "44b33d30-b6fc-4cf1-babc-d58e61d9eae1"
   "483e376b-c41c-4156-8f14-83a751f159d7" "4e7cccb8-4654-4414-a4d0-bdbea408be09"
   "4f0c8963-05e2-4b9f-a1b5-3c6733a36b7c" "53e609fd-461b-4fd0-9038-d0eed8f35e53"
   "59ef0110-5e81-47a5-8a1a-8cfecab174c9" "5e34c83d-3aec-4f3c-9982-882dccf6984e"
   "5f25c7eb-3c46-45a0-8a39-385700c63720" "6389979b-f06d-4afa-bebd-cb13050a1bcf"
   "6a21f5b0-bdd1-46b4-a6d5-073f6f5dc29e" "723cbe23-ed79-4808-8751-7d8b8462c9d9"
   "77bb6405-d3ef-458d-a552-3dc1e05467b2" "78541fdb-dd49-48b5-b827-0a2518b80e4c"
   "7a71efbf-83b4-4c35-bcf3-863772a76b37" "7ebe028f-d3e9-4cf5-a743-9c31786e2212"
   "83888d29-6d05-46ca-b293-22417dcbab95" "875d56fb-a9cd-417e-bfce-cd3728cae35a"
   "8ac8e93f-5868-43ab-94ff-b69260f06bb5" "8c756a63-f819-4c9c-9e3c-1ec6b3ef0dc7"
   "94d4b249-bc2b-4947-8d1a-8e0e1f1752a2" "985b69c2-10e2-4499-bb48-92a256e1ce9a"
   "9d515446-1f62-4439-81d2-6054472e7660" "9fc6d20e-f429-41d1-afc3-5b4d7b51e6bd"
   "a69a73f8-845a-4557-b3ff-928ef1906527" "aa3cb57a-7c8c-4be7-9c1d-54de20c49065"
   "abad11bd-13ba-4ff4-9ce1-106fb2bcd0ae" "ac7c0253-631a-4da3-b449-4c9c57d60b90"
   "ac832288-f45f-4a9e-9db2-71366f8f3947" "b5348933-d6aa-4152-a5f0-a5bcd8a51323"
   "b9020857-a621-4e37-920d-5954c4685212" "b9480413-41f1-42ae-b244-8c4dd22b844a"
   "bbfeb07c-f582-43bd-af51-118ee91796df" "bef84766-05e0-452b-be50-d972c2ec0a54"
   "c12802b0-fbd4-43af-a0cb-f2683ee26e0d" "c14c65b1-9092-41ce-9f99-142e7ecff84e"
   "c82351c9-63ae-489f-aec5-954afb874f6a" "c94e51c6-7eea-4068-8ddf-1075170454dc"
   "d761acbd-dd68-47cb-870a-df526fd48ba1" "de5207a4-097a-477e-863f-d520b60efba1"
   "e4b24558-b013-4ee4-bdef-59ef128110d7" "ec7879f5-5939-4833-b973-b71aeb3475df"
   "f0392a3a-9525-41b1-a0e0-ea6bdb66d876" "f2b1af6a-9153-4287-a5d3-b75f35827ef9"
   "f628034b-ba9e-4c55-ae73-98e8924fc574" "f9a1351b-484b-4c69-986e-6d75a153e456")))
